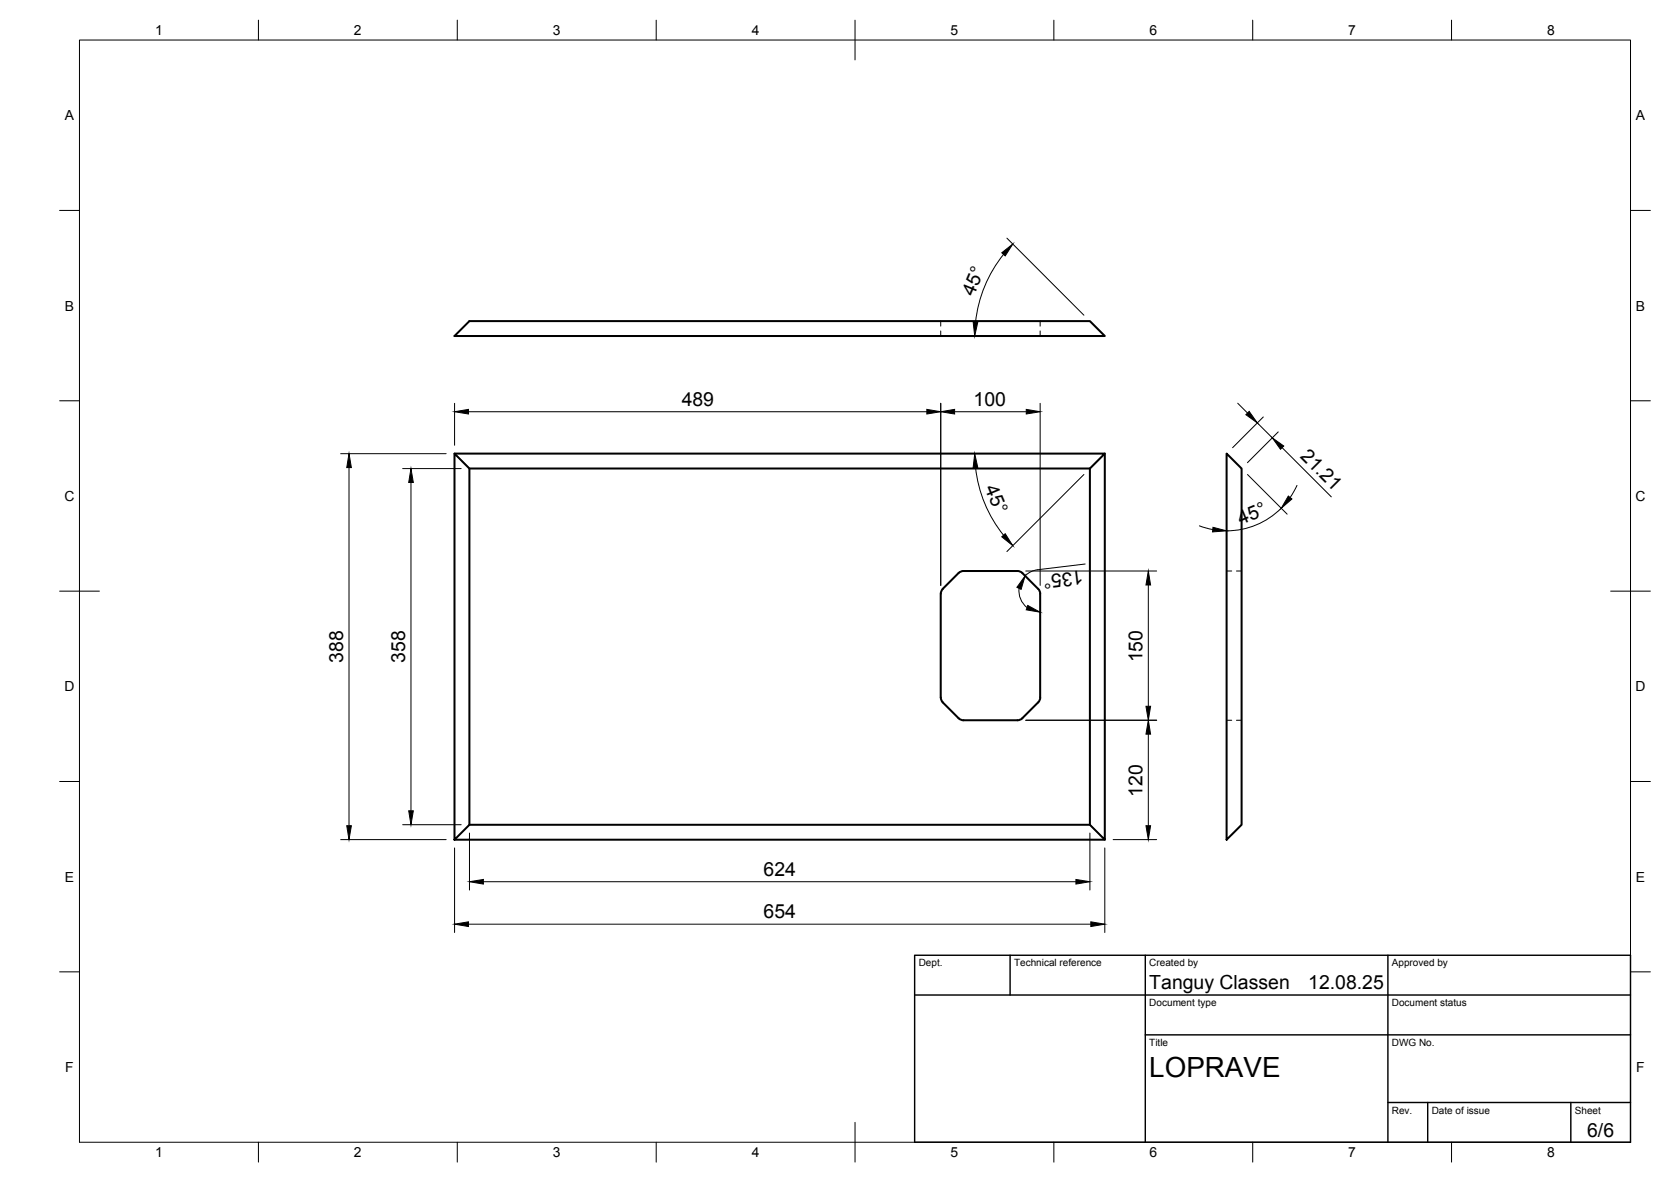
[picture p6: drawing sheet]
<svg xmlns="http://www.w3.org/2000/svg" width="420mm" height="297mm" viewBox="0 0 420 297" stroke-linecap="round" stroke-linejoin="round" font-family="sans-serif">
<!-- layer: Visible -->
<path d="M114.3 84.4l3.7-3.7h156l3.8 3.7zM114.3 114l3.7 3.7v89.6l-3.7 3.7zM114.3 114h163.5l-3.8 3.7h-156M277.8 114v97l-3.8-3.7v-89.6M308.4 114l3.8 3.7v89.6l-3.8 3.7zM261 148l-3.9-4-.9-.5h-13.9l-.7 .1-.6 .4-3.9 4-.4 .6-.1 .6-.1 26.1M261 148l.4 .6 .2 .6-.1 26.1M236.6 175.3l.4 1.2 4 4 .6 .4 .7 .1h13.9l.9-.5 3.9-4M261.6 175.3l-.2 .6-.4 .6M114.3 211h163.5M118 207.3h156" fill="none" stroke="#000" stroke-width=".51"/>
<!-- layer: Hidden -->
<path d="M236.5 80.7v1.3M236.5 83.2v1.2M261.5 80.7v1.3M261.5 83.2v1.2M308.4 143.5h1.3M310.9 143.5h1.3M308.4 181h1.3M310.9 181h1.3" fill="none" stroke="#000" stroke-width=".25"/>
<!-- layer: BORDER -->
<g fill="none" stroke="#000" stroke-width=".25">
<path d="M20 10.1h390v276.9h-390zM65 5.1v5M115 5.1v5M165 5.1v5M215 5.1v10M265 5.1v5M315 5.1v5M365 5.1v5M15 52.9h5M410 52.9h5M15 100.7h5M410 100.7h5"/>
<path d="M15 148.6h10M405 148.6h10M15 196.4h5M410 196.4h5M15 244.2h5M410 244.2h5M65 287v5M115 287v5M165 287v5M215 282.1v9.9M265 287v5M315 287v5"/>
<path d="M365 287v5"/>
</g>
<!-- layer: TITLEBLOCK -->
<path d="M230 240.1h180v46.9h-180zM230 250h180M254 240.1v9.9M288 240.1v46.9M349 240.1v46.9M288 260.1h122M349 277.1h61M359 277.1v9.9M395 277.1v9.9" fill="none" stroke="#000" stroke-width=".36"/>
<!-- layer: FD_Dimensions -->
<g fill="none" stroke="#000" stroke-width=".25">
<path d="M253.2 59.8l19.3 19.4M252.3 63.9a32.7 32.7 0 0 0-7 17M85.7 114h26.5M87.8 117.5v90M101.2 117.8h14.8M114.3 101.4v10.5M117.8 103.5h115.2M236.5 101.4v45.7M240 103.5h18M245.3 117.5a32.7 32.7 0 0 0 7 17M261.5 101.4v45.7M272.5 119.2l-19.3 19.4"/>
<path d="M311.2 101.3l2.5 2.5M313.7 119.2l9.9 10M316.1 106.3l3.8 3.7M317.6 104.8l-7.7 7.7M321.4 108.5l-7.7 7.8M322.4 112.5l12.4 12.4M103.3 121.2v82.6M301.6 132.1l3.3 1M322.1 127.7a19.4 19.4 0 0 1-13.7 5.7M326.1 122l-1.7 3M256.2 147.8a5.3 5.3 0 0 0 2 4.9M257.9 143.5h32.9"/>
<path d="M260.9 143.2l-1.7 .5-1.4 1M272.9 141.7l-12 1.5M288.7 147v30.5M257.9 181h32.9M288.7 184.5v23M85.7 211h26.5M101.2 207.2h14.8M114.3 213.1v21.2M118 209.3v14.4M274 209.3v14.4M277.8 213.1v21.2M279.9 211h10.9"/>
<path d="M117.8 232.2h156.5M121.5 221.6h149"/>
</g>
<g fill="#000" stroke="#000" stroke-width=".25">
<path d="M251.9 63.5l2.8-2.2-1.9 3zM244.7 80.9l1.2 .1-.8 3.4zM87.8 114l.5 3.5h-1.1zM114.3 103.5l3.5-.6v1.1zM233 102.9l3.5 .6-3.5 .5zM236.5 103.5l3.5-.6v1.1zM245.1 114l.8 3.5h-1.2zM258 102.9l3.5 .6-3.5 .5zM313.3 104.2l.8-.8 2 2.9zM319.9 110l2.9 2.1-.8 .8zM103.3 117.8l.6 3.4h-1.1zM251.9 134.9l.9-.8 1.9 3z"/>
<path d="M305 132.5l3.4 .9-3.5 .3zM323.9 124.7l.9 .7-2.6 2.3zM257.7 144.7l-.9 3.4-1.1-.5zM258.4 152.2l3.1 1.6-3.5-.5zM288.7 143.5l.6 3.5h-1.2zM288.1 177.5h1.2l-.6 3.5zM288.7 181l.6 3.5h-1.2zM87.2 207.5h1.1l-.5 3.5zM102.8 203.8h1.1l-.6 3.4zM288.1 207.5h1.2l-.6 3.5zM114.3 232.2l3.5-.5v1.1zM118 221.6l3.5-.6v1.2z"/>
<path d="M270.5 221l3.5 .6-3.5 .6zM274.3 231.7l3.5 .5-3.5 .6z"/>
</g>
<text font-size="7" x="289" y="270.6">LOPRAVE</text>
<g font-size="4.9">
<text x="244.9" y="74.7" transform="rotate(-67 244.9 74.7)">45°</text>
<text x="171.4" y="102">489</text>
<text x="244.8" y="102">100</text>
<text x="326.7" y="114.9" transform="rotate(45 326.7 114.9)">21.21</text>
<text x="247.6" y="122.7" transform="rotate(67 247.6 122.7)">45°</text>
<text x="312" y="131.9" transform="rotate(-23 312 131.9)">45°</text>
<text x="272.2" y="143.3" transform="rotate(173 272.2 143.3)">135°</text>
<text x="86.3" y="166.6" transform="rotate(-90 86.3 166.6)">388</text>
<text x="101.9" y="166.6" transform="rotate(-90 101.9 166.6)">358</text>
<text x="287.3" y="166.5" transform="rotate(-90 287.3 166.5)">150</text>
<text x="287.3" y="200.2" transform="rotate(-90 287.3 200.2)">120</text>
<text x="192" y="220.1">624</text>
<text x="192" y="230.8">654</text>
<text x="289" y="248.5">Tanguy Classen</text>
<text x="329" y="248.5">12.08.25</text>
<text x="399.1" y="285.7">6/6</text>
</g>
<g font-size="3.5">
<text x="39" y="8.8">1</text>
<text x="89" y="8.8">2</text>
<text x="139" y="8.8">3</text>
<text x="189" y="8.8">4</text>
<text x="239" y="8.8">5</text>
<text x="289" y="8.8">6</text>
<text x="339" y="8.8">7</text>
<text x="389" y="8.8">8</text>
<text x="16.3" y="30.2">A</text>
<text x="411.3" y="30.2">A</text>
<text x="16.3" y="78">B</text>
<text x="411.3" y="78">B</text>
<text x="16.2" y="125.9">C</text>
<text x="411.2" y="125.9">C</text>
<text x="16.2" y="173.7">D</text>
<text x="411.2" y="173.7">D</text>
<text x="16.3" y="221.6">E</text>
<text x="411.3" y="221.6">E</text>
<text x="16.4" y="269.4">F</text>
<text x="411.4" y="269.4">F</text>
<text x="39" y="290.8">1</text>
<text x="89" y="290.8">2</text>
<text x="139" y="290.8">3</text>
<text x="189" y="290.8">4</text>
<text x="239" y="290.8">5</text>
<text x="289" y="290.8">6</text>
<text x="339" y="290.8">7</text>
<text x="389" y="290.8">8</text>
</g>
<g font-size="2.5">
<text x="231" y="242.9">Dept.</text>
<text x="255" y="242.9">Technical reference</text>
<text x="289" y="242.9">Created by</text>
<text x="350" y="242.9">Approved by</text>
<text x="289" y="252.8">Document type</text>
<text x="350" y="252.8">Document status</text>
<text x="289" y="262.9">Title</text>
<text x="350" y="262.9">DWG No.</text>
<text x="350" y="279.9">Rev.</text>
<text x="360" y="279.9">Date of issue</text>
<text x="396" y="279.9">Sheet</text>
</g>
</svg>
